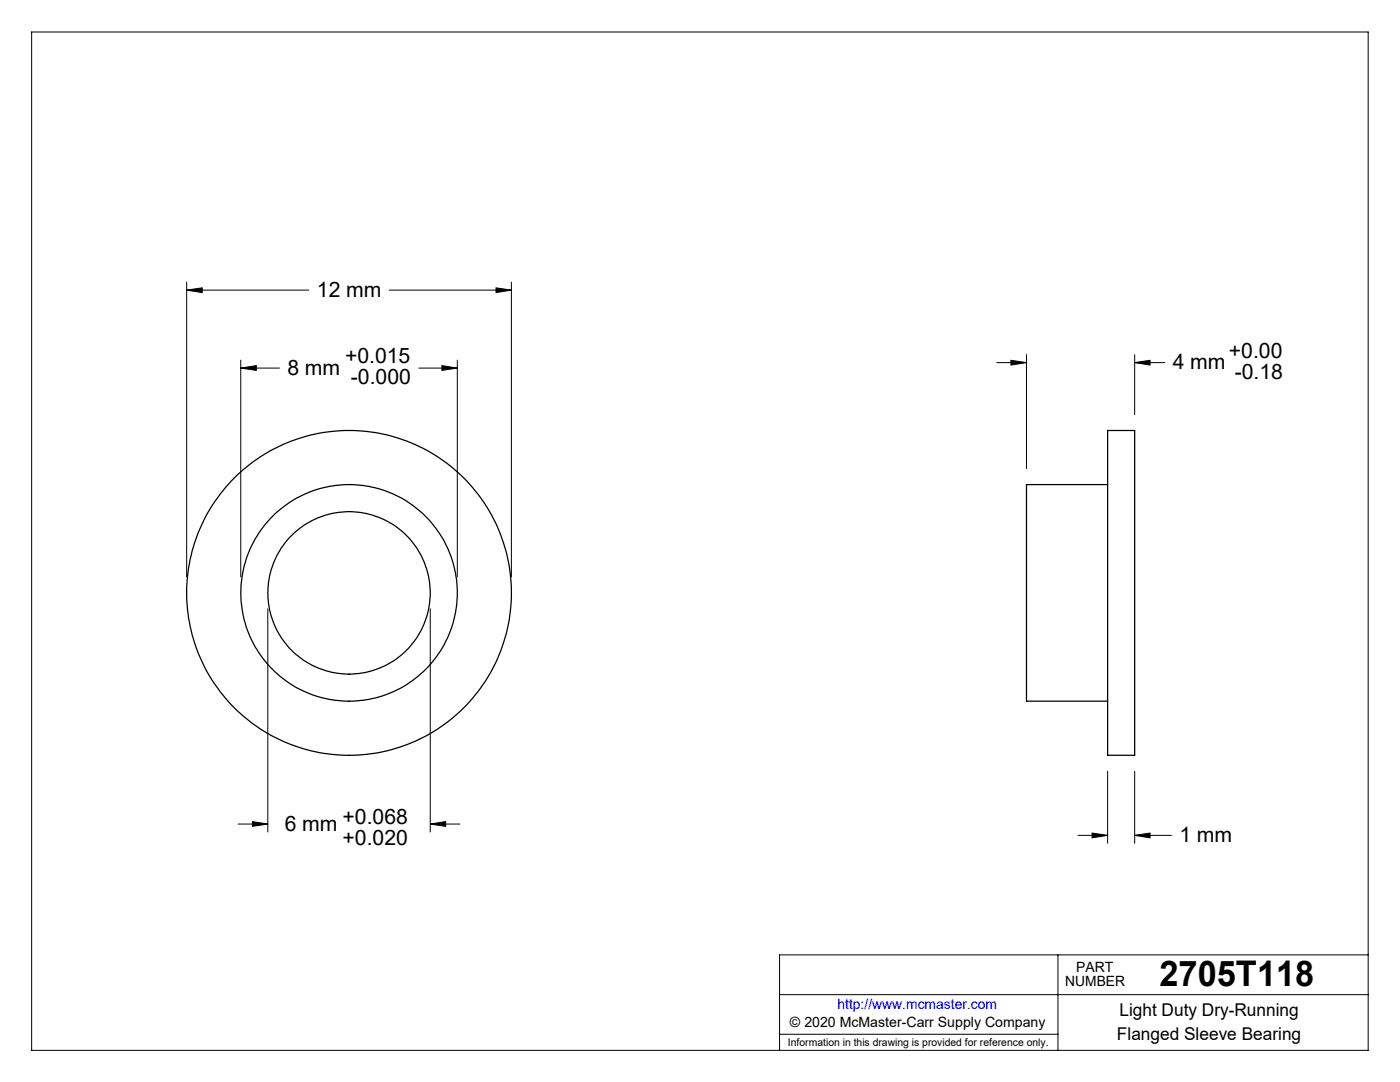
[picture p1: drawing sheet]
<svg xmlns="http://www.w3.org/2000/svg" width="279mm" height="216mm" viewBox="0 0 279 216" stroke-linecap="round" stroke-linejoin="round" font-family="sans-serif">
<g fill="none" stroke="#000" stroke-width=".2">
<path d="M6.3 6.4h266.7v203.2h-266.7zM37.3 57.9l3.1-.5v1zM37.3 56.3v58.8M37.3 57.9h24.3M77.7 57.9h24.4M99 57.4l3.1 .5-3.1 .5zM102.1 56.3v58.8M48 73.4l3.2-.4v.9zM48 71.9v43.2M48 73.4h7.8M83.6 73.4h7.7M88.2 73l3.1 .4-3.1 .5z"/>
<path d="M91.3 71.9v43.2M198.9 72.4h6M201.8 71.9l3.1 .5-3.1 .4zM204.9 70.8v22.7M226.4 72.4l3.1-.5v.9zM226.4 70.8v11.9M226.4 72.4h6M53.4 121.5v44.5M85.9 121.5v44.5M221.1 153.9v14.4M226.4 153.9v14.4M47.5 164.4h5.9"/>
<path d="M50.4 163.9l3 .5-3 .5zM85.9 164.4l3-.5v1zM85.9 164.4h5.9M215.1 166.7h6M217.9 166.2l3.2 .5-3.2 .5zM226.4 166.7l3.1-.5v1zM226.4 166.7h7.4M155.6 198.5h117.4M211.1 190.5v19.1M273 190.5h-117.4v19.1M155.6 206.4h55.5"/>
</g>
<path d="M37.3 57.9l3.1-.5v1zM99 57.4l3.1 .5-3.1 .5zM50.4 163.9l3 .5-3 .5zM85.9 164.4l3-.5v1zM48 73.4l3.2-.4v.9zM88.2 73l3.1 .4-3.1 .5zM201.8 71.9l3.1 .5-3.1 .4zM226.4 72.4l3.1-.5v.9zM226.4 166.7l3.1-.5v1zM217.9 166.2l3.2 .5-3.2 .5z" fill="#000"/>
<g fill="none" stroke="#000" stroke-width=".25">
<path d="M221.1 85.9h5.3v64.8h-5.3zM221.1 96.7h-16.2v43.2h16.2"/>
<circle cx="69.7" cy="118.3" r="21.6"/>
<circle cx="69.7" cy="118.3" r="16.2"/>
<circle cx="69.7" cy="118.3" r="32.4"/>
</g>
<text font-size="7.1" x="231.4" y="196.8">2705T118</text>
<g font-size="4.2">
<text x="63.2" y="59.3">12 mm</text>
<text x="245.2" y="71.5">+0.00</text>
<text x="57.4" y="74.8">8 mm</text>
<text x="68.9" y="72.4">+0.015</text>
<text x="70" y="76.6">-0.000</text>
<text x="234" y="73.7">4 mm</text>
<text x="246.4" y="75.7">-0.18</text>
<text x="56.8" y="165.8">6 mm</text>
<text x="68.4" y="164.3">+0.068</text>
<text x="68.4" y="168.6">+0.020</text>
<text x="235.4" y="168.1">1 mm</text>
</g>
<g font-size="3.5">
<text x="223.4" y="202.8">Light Duty Dry-Running</text>
<text x="222.9" y="207.5">Flanged Sleeve Bearing</text>
</g>
<g font-size="2.8">
<text x="212.6" y="196.8">NUMBER</text>
<text x="214.8" y="194">PART</text>
<text x="157.7" y="205">© 2020 McMaster-Carr Supply Company</text>
</g>
<text font-size="2.8" fill="#00f" x="167.1" y="201.4">http://www.mcmaster.com</text>
<text font-size="2.1" x="157.3" y="208.6">Information in this drawing is provided for reference only.</text>
</svg>
